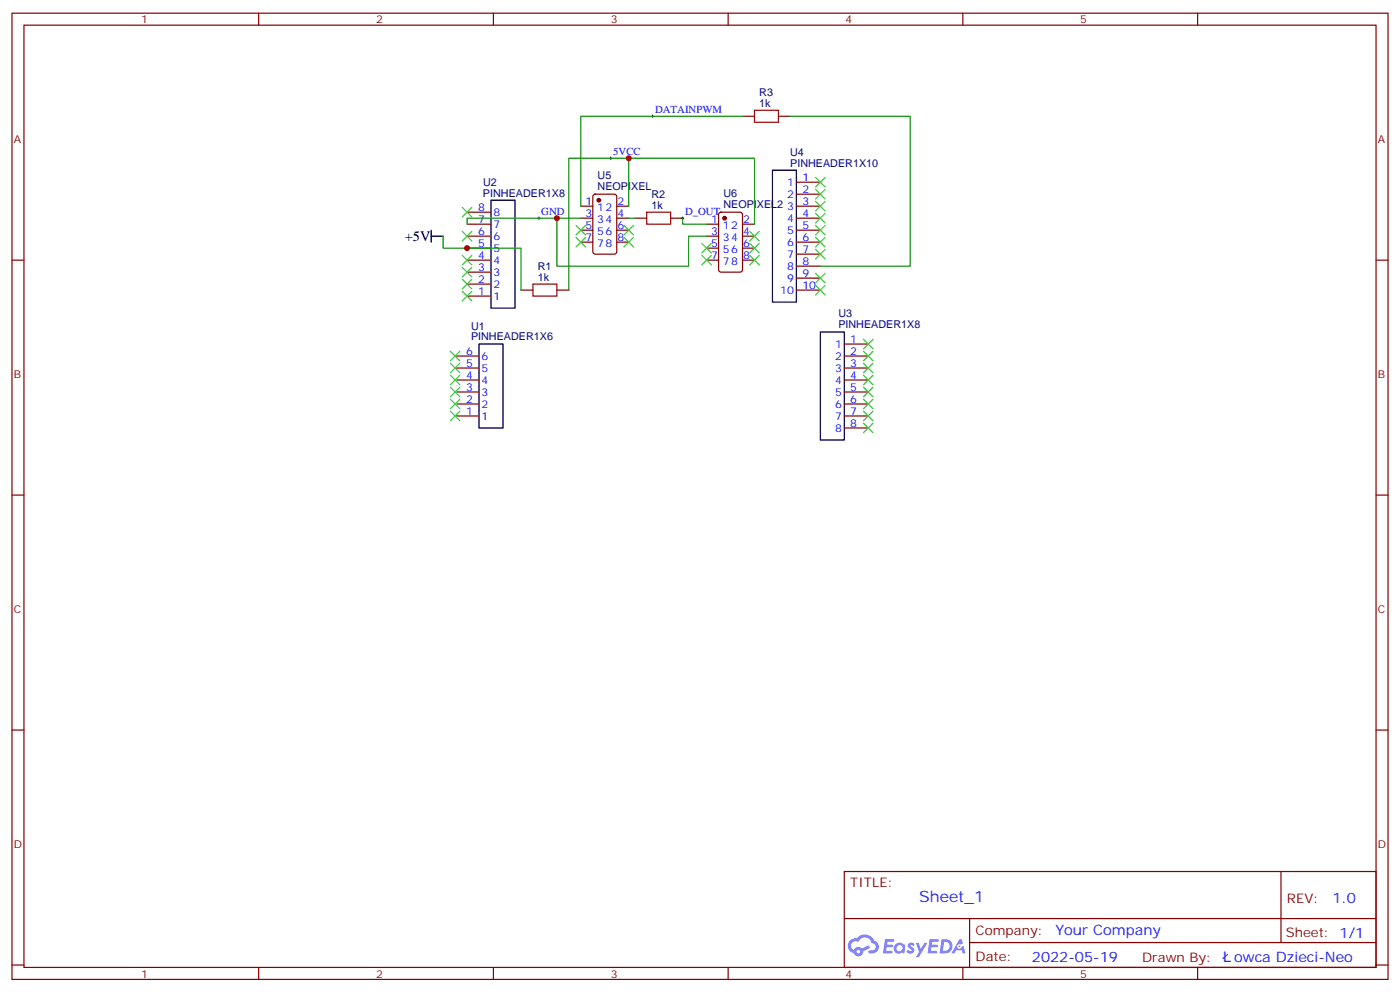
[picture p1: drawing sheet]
<svg xmlns="http://www.w3.org/2000/svg" width="412mm" height="292mm" viewBox="0 0 412 292" stroke-linecap="round" stroke-linejoin="round" font-family="sans-serif">
<g fill="none" stroke="#870000" stroke-width=".35">
<path d="M3.5 3.9h405.4v284.3h-405.4zM7.1 7.4h398.2v277.3h-398.2zM76.2 3.9v3.5M145.3 3.9v3.5M214.5 3.9v3.5M283.6 3.9v3.5M352.8 3.9v3.5M3.5 76.6h3.6M405.3 76.6h3.6M3.5 145.7h3.6M405.3 145.7h3.6M3.5 214.8h3.6"/>
<path d="M405.3 214.8h3.6M248.7 256.5h156.6v28.2h-156.6zM377.3 256.5v20.9M248.7 270.3h156.5M285.6 277.4h119.6M285.6 270.3v14.1M3.5 284h3.6M76.2 284.7v3.5M145.3 284.7v3.5M214.5 284.7v3.5M283.6 284.7v3.5M352.8 284.7v3.5"/>
<path d="M405.3 284h3.6"/>
</g>
<g fill="#5487ff">
<path d="M267.7 277.6a1.22 1.22 0 0 1 1.7 .3l-.4 .6a.47 .47 0 0 0-.3-.4 .47 .47 0 0 0-.5 .2l.1 .2a1.14 1.14 0 0 1 .8 1.8 1.14 1.14 0 0 1-1.9-.1l-.2-.1 .5-.6 .7 .4a.29 .29 0 0 0 .3-.2 .29 .29 0 0 0-.2-.3 1.04 1.04 0 0 1-.6-1.8z"/>
<path d="M260.7 276.4h2.4l.3 .2-.2 .5h-1.8l-.1 .9h1.5l.3 .4-.3 .3h-1.6l-.2 1.1 1.7 .1 .2 .3-.2 .3-2.6 .1z"/>
<path d="M273.8 276.4h2.4l.3 .2-.1 .5h-1.8l-.2 .9h1.6l.3 .4-.4 .3h-1.6l-.1 1.1 1.7 .1 .2 .3-.2 .3h-2.6z"/>
<path d="M282.6 276.4h.7l.3 1.3-.6 .3a.69 .69 0 0 0-1 .2 .69 .69 0 0 0 .4 1 .69 .69 0 0 0 .9-.6l.5-.3 .6 2.2h-.8l-.2-.8h-1.8l-.5 .8h-.8z"/>
<path d="M269.8 277.5h.8l.6 1.8 1.1-1.8h.9l-2.6 4.2h-.8l.9-1.6z"/>
<path d="M277.4 276.4l-.6 4.2h1.3a2.11 2.11 0 0 0 2.5-2.2 2.11 2.11 0 0 0-2.5-2zM278.1 277.1a1.39 1.39 0 0 1 1.7 1.5 1.39 1.39 0 0 1-1.8 1.2h-.3z"/>
<path d="M263.7 278a1.54 1.54 0 0 0-.1 2.2 1.54 1.54 0 0 0 2.2 .1l.6 .3 .3-2.3-.2-.3h-.4a1.49 1.49 0 0 0-2.4 0zM264 279a.94 .94 0 0 1 1.8 0 .94 .94 0 0 1-1.8 0z"/>
<path d="M250.4 276.8a2.18 2.18 0 0 0 1.1 3.7 1.44 1.44 0 0 0 1.6 .9 1.44 1.44 0 0 0 1.2-1.5l2-1-.5-.7-1.9 1a1.47 1.47 0 0 0-2.4 .4 1.39 1.39 0 0 1-.7-1.9 1.39 1.39 0 0 1 2-.5 2.12 2.12 0 0 1 2.2-1.3 2.12 2.12 0 0 1 1.9 1.7 1.14 1.14 0 0 1 1.1 1.4 1.14 1.14 0 0 1-1.7 .7 .43 .43 0 0 0-.5 .4 .43 .43 0 0 0 .4 .5 1.98 1.98 0 0 0 2.5-1.3 1.98 1.98 0 0 0-1.2-2.5 3.1 3.1 0 0 0-5.3-.7l-.9 .1zM252.3 280.1a.55 .55 0 0 1 1.1 0 .55 .55 0 0 1-1.1 0z"/>
<circle cx="282.6" cy="278.5" r=".26"/>
</g>
<path d="M144.6 58.9h7.1v31.8h-7.1zM227.5 50.1h7.1v38.8h-7.1zM127 69.5h3.5M127 67.7v3.6M241.7 97.7h7v31.8h-7zM141.1 101.2h7.1v24.7h-7.1z" fill="none" stroke="#000" stroke-width=".35"/>
<g fill="none" stroke="#870000" stroke-width=".35">
<path d="M218.7 34.2h3.5M229.3 34.2h3.5M174.9 57.4l.4-.2h5.7l.6 .4 .1 16.5-.5 .6-5.9 .1-.6-.5-.1-16.4zM234.6 53.6h7.1M234.6 57.2h7.1M137.6 76.6h7M137.6 73h7M137.6 69.5h7M137.6 66h7M137.6 62.4h7M171.1 60.7h3.5M171.1 64.2h3.5"/>
<path d="M171.1 67.7h3.5M171.1 71.3h3.5M181.7 60.7h3.5M181.7 64.2h3.5M181.7 67.7h3.5M181.7 71.3h3.5M187 64.2h3.5M197.6 64.2h3.5M208.1 76.6h3.6M208.1 73h3.6M208.1 69.5h3.6M208.1 66h3.6"/>
<path d="M211.9 62.6l.5-.2h5.6l.7 .5v16.5l-.4 .6-5.9 .1-.7-.5v-16.5zM218.7 76.6h3.5M218.7 73h3.5M218.7 69.5h3.5M218.7 66h3.5M234.6 60.7h7.1M234.6 64.2h7.1M234.6 67.7h7.1M234.6 71.3h7.1M234.6 74.8h7.1M234.6 78.3h7.1M137.6 87.1h7"/>
<path d="M137.6 83.6h7M137.6 80.1h7M153.5 85.4h3.5M164 85.4h3.6M234.6 81.8h7.1M234.6 85.4h7.1M134.1 118.9h7M134.1 115.4h7M134.1 111.8h7M134.1 108.3h7M134.1 104.8h7M248.7 118.9h7.1"/>
<path d="M248.7 115.4h7.1M248.7 111.8h7.1M248.7 108.3h7.1M248.7 104.8h7.1M248.7 101.2h7.1M134.1 122.4h7M248.7 122.4h7.1M248.7 125.9h7.1"/>
</g>
<g fill="#870000" stroke="#870000" stroke-width=".35">
<circle cx="176.4" cy="58.9" r=".53"/>
<circle cx="213.4" cy="64.2" r=".53"/>
</g>
<path d="M191.9 34.2h.7M192.3 33.9v.7M179.6 46.6h.7M179.9 46.2v.7M158.4 64.2h.7M158.7 63.9v.7M200.7 64.2h.7M201.1 63.9v.7" fill="none" stroke="#000" stroke-width=".29"/>
<path d="M218.7 34.2h-47.6v26.5M232.8 34.2h35.3v44.1h-26.4M185.2 46.6v14.1M130.5 69.5v3.5h23v12.4M164 64.2v14.1h38.8v-8.8h5.3M171.1 64.2h-33.5v1.8M185.2 64.2h1.8M201.1 64.2v1.8h7M222.2 66v-19.4h-54.6v38.8" fill="none" stroke="#008700" stroke-width=".35"/>
<path d="M222.2 32.5h7.1v3.5h-7.1zM190.5 62.4h7.1v3.6h-7.1zM157 83.6h7v3.5h-7z" fill="none" stroke="#a10000" stroke-width=".35"/>
<g fill="none" stroke="#3c3" stroke-width=".35">
<path d="M240.2 52.2l2.9 2.8M240.2 55.7l2.9 2.9M240.2 59.3l2.9 2.8M243.1 52.2l-2.9 2.8M243.1 55.7l-2.9 2.9M243.1 59.3l-2.9 2.8M136.2 78.7l2.8 2.8M136.2 75.1l2.8 2.9M136.2 68.1l2.8 2.8M136.2 61l2.8 2.9M139 78.7l-2.8 2.8M139 75.1l-2.8 2.9"/>
<path d="M139 68.1l-2.8 2.8M139 61l-2.8 2.9M169.7 66.3l2.8 2.8M169.7 69.8l2.8 2.9M172.5 66.3l-2.8 2.8M172.5 69.8l-2.8 2.9M183.8 69.8l2.8 2.9M183.8 66.3l2.8 2.8M186.6 66.3l-2.8 2.8M186.6 69.8l-2.8 2.9M206.7 71.6l2.8 2.8M206.7 75.1l2.8 2.9"/>
<path d="M209.5 71.6l-2.8 2.8M209.5 75.1l-2.8 2.9M220.8 71.6l2.9 2.8M220.8 68.1l2.9 2.8M220.8 75.1l2.9 2.9M223.7 75.1l-2.9 2.9M223.7 71.6l-2.9 2.8M223.7 68.1l-2.9 2.8M240.2 62.8l2.9 2.8M240.2 66.3l2.9 2.8M240.2 69.8l2.9 2.9M240.2 73.4l2.9 2.8"/>
<path d="M243.1 62.8l-2.9 2.8M243.1 66.3l-2.9 2.8M243.1 69.8l-2.9 2.9M243.1 73.4l-2.9 2.8M136.2 82.2l2.8 2.8M136.2 85.7l2.8 2.8M139 82.2l-2.8 2.8M139 85.7l-2.8 2.8M240.2 80.4l2.9 2.9M240.2 84l2.9 2.8M243.1 80.4l-2.9 2.9M243.1 84l-2.9 2.8"/>
<path d="M254.4 99.8l2.8 2.9M257.2 99.8l-2.8 2.9M132.6 103.4l2.9 2.8M132.6 106.9l2.9 2.8M132.6 110.4l2.9 2.8M132.6 113.9l2.9 2.9M132.6 117.5l2.9 2.8M135.5 103.4l-2.9 2.8M135.5 106.9l-2.9 2.8M135.5 110.4l-2.9 2.8M135.5 113.9l-2.9 2.9M135.5 117.5l-2.9 2.8"/>
<path d="M254.4 103.4l2.8 2.8M254.4 106.9l2.8 2.8M254.4 110.4l2.8 2.8M254.4 113.9l2.8 2.9M254.4 117.5l2.8 2.8M257.2 103.4l-2.8 2.8M257.2 106.9l-2.8 2.8M257.2 110.4l-2.8 2.8M257.2 113.9l-2.8 2.9M257.2 117.5l-2.8 2.8M132.6 121l2.9 2.8M135.5 121l-2.9 2.8"/>
<path d="M254.4 121l2.8 2.8M254.4 124.5l2.8 2.9M257.2 121l-2.8 2.8M257.2 124.5l-2.8 2.9"/>
</g>
<g fill="#c00">
<circle cx="185.2" cy="46.6" r=".88"/>
<circle cx="137.6" cy="73" r=".88"/>
<circle cx="164" cy="64.2" r=".88"/>
</g>
<text font-size="4.6" fill="#00f" x="270.8" y="265.5">Sheet_1</text>
<text font-size="4.2" x="119.2" y="70.9">+5V</text>
<g font-size="4.2" fill="#00f">
<text x="392.5" y="265.7">1.0</text>
<text x="310.9" y="275.3">Your Company</text>
<text x="304" y="283.1">2022-05-19</text>
<text x="363.6" y="283">owca Dzieci-Neo</text>
</g>
<g font-size="3.9" fill="#800">
<text x="250.5" y="261.1">TITLE:</text>
<text x="379.1" y="265.7">REV:</text>
<text x="287.4" y="275.3">Company:</text>
<text x="378.7" y="275.9">Sheet: 1/1</text>
<text x="287.4" y="282.9">Date:</text>
<text x="336.4" y="283">Drawn By:</text>
</g>
<g font-size="3.2" fill="#800">
<text x="41.6" y="6.9">1</text>
<text x="110.8" y="6.9">2</text>
<text x="179.9" y="6.9">3</text>
<text x="249.1" y="6.9">4</text>
<text x="318.2" y="6.9">5</text>
<text x="4.1" y="42">A</text>
<text x="405.9" y="42">A</text>
<text x="4.1" y="111.1">B</text>
<text x="405.9" y="111.1">B</text>
<text x="4.1" y="180.3">C</text>
<text x="405.9" y="180.3">C</text>
<text x="4.1" y="249.4">D</text>
<text x="405.9" y="249.4">D</text>
<text x="41.6" y="287.7">1</text>
<text x="110.8" y="287.7">2</text>
<text x="179.9" y="287.7">3</text>
<text x="249.1" y="287.7">4</text>
<text x="318.2" y="287.7">5</text>
</g>
<g font-size="3.2" fill="#000080">
<text x="223.7" y="28.2">R3</text>
<text x="223.7" y="31.4">1k</text>
<text x="232.8" y="45.9">U4</text>
<text x="176.1" y="52.7">U5</text>
<text x="232.8" y="49">PINHEADER1X10</text>
<text x="142.3" y="57.9">PINHEADER1X8</text>
<text x="142.3" y="54.7">U2</text>
<text x="176" y="55.9">NEOPIXEL</text>
<text x="191.9" y="58.2">R2</text>
<text x="213.1" y="58">U6</text>
<text x="191.9" y="61.4">1k</text>
<text x="213.1" y="61.2">NEOPIXEL2</text>
<text x="158.4" y="82.5">1k</text>
<text x="158.4" y="79.3">R1</text>
<text x="247" y="93.3">U3</text>
<text x="138.7" y="100.2">PINHEADER1X6</text>
<text x="138.7" y="97.1">U1</text>
<text x="247" y="96.6">PINHEADER1X8</text>
</g>
<g font-size="3.2" fill="#00f">
<text x="193" y="33.3">DATAINPWM</text>
<text x="180.6" y="45.7">5VCC</text>
<text x="236.4" y="53.3">1</text>
<text x="231.9" y="54.7">1</text>
<text x="231.9" y="58.2">2</text>
<text x="236.4" y="56.8">2</text>
<text x="140.9" y="65.6">7</text>
<text x="140.9" y="62.1">8</text>
<text x="145.3" y="63.5">8</text>
<text x="159.5" y="63.3">GND</text>
<text x="172.4" y="60.3">1</text>
<text x="172.4" y="63.9">3</text>
<text x="175.9" y="62.1">12</text>
<text x="175.9" y="65.6">34</text>
<text x="181.9" y="63.9">4</text>
<text x="181.9" y="60.3">2</text>
<text x="201.8" y="63.3">D_OUT</text>
<text x="209.5" y="65.6">1</text>
<text x="218.9" y="65.6">2</text>
<text x="231.9" y="61.7">3</text>
<text x="231.9" y="65.3">4</text>
<text x="236.4" y="60.3">3</text>
<text x="236.4" y="63.9">4</text>
<text x="140.9" y="69.1">6</text>
<text x="145.3" y="70.6">6</text>
<text x="145.3" y="67">7</text>
<text x="172.4" y="67.4">5</text>
<text x="172.4" y="70.9">7</text>
<text x="175.9" y="69.1">56</text>
<text x="181.9" y="70.9">8</text>
<text x="181.9" y="67.4">6</text>
<text x="209.5" y="69.1">3</text>
<text x="213" y="67.4">12</text>
<text x="213" y="70.9">34</text>
<text x="218.9" y="69.1">4</text>
<text x="231.9" y="68.8">5</text>
<text x="236.4" y="67.4">5</text>
<text x="236.4" y="70.9">6</text>
<text x="140.9" y="76.2">4</text>
<text x="140.9" y="72.7">5</text>
<text x="145.3" y="77.6">4</text>
<text x="145.3" y="74.1">5</text>
<text x="175.9" y="72.7">78</text>
<text x="209.5" y="72.7">5</text>
<text x="209.5" y="76.2">7</text>
<text x="213" y="74.4">56</text>
<text x="213" y="78">78</text>
<text x="218.9" y="76.2">8</text>
<text x="218.9" y="72.7">6</text>
<text x="231.9" y="72.3">6</text>
<text x="231.9" y="75.8">7</text>
<text x="236.4" y="74.4">7</text>
<text x="236.4" y="78">8</text>
<text x="140.9" y="83.3">2</text>
<text x="140.9" y="79.7">3</text>
<text x="145.3" y="81.1">3</text>
<text x="231.9" y="79.4">8</text>
<text x="231.9" y="82.9">9</text>
<text x="236.4" y="81.5">9</text>
<text x="140.9" y="86.8">1</text>
<text x="145.3" y="88.2">1</text>
<text x="145.3" y="84.7">2</text>
<text x="229.9" y="86.4">10</text>
<text x="236.4" y="85">10</text>
<text x="250.5" y="100.9">1</text>
<text x="137.3" y="107.9">5</text>
<text x="137.3" y="104.4">6</text>
<text x="141.8" y="105.8">6</text>
<text x="246" y="102.3">1</text>
<text x="246" y="105.8">2</text>
<text x="250.5" y="104.4">2</text>
<text x="250.5" y="107.9">3</text>
<text x="137.3" y="111.5">4</text>
<text x="141.8" y="112.9">4</text>
<text x="141.8" y="109.4">5</text>
<text x="246" y="109.4">3</text>
<text x="246" y="112.9">4</text>
<text x="250.5" y="111.5">4</text>
<text x="137.3" y="118.5">2</text>
<text x="137.3" y="115">3</text>
<text x="141.8" y="119.9">2</text>
<text x="141.8" y="116.4">3</text>
<text x="246" y="116.4">5</text>
<text x="246" y="119.9">6</text>
<text x="250.5" y="115">5</text>
<text x="250.5" y="118.5">6</text>
<text x="137.3" y="122.1">1</text>
<text x="141.8" y="123.5">1</text>
<text x="246" y="123.5">7</text>
<text x="250.5" y="122.1">7</text>
<text x="250.5" y="125.6">8</text>
<text x="246" y="127">8</text>
</g>
</svg>
